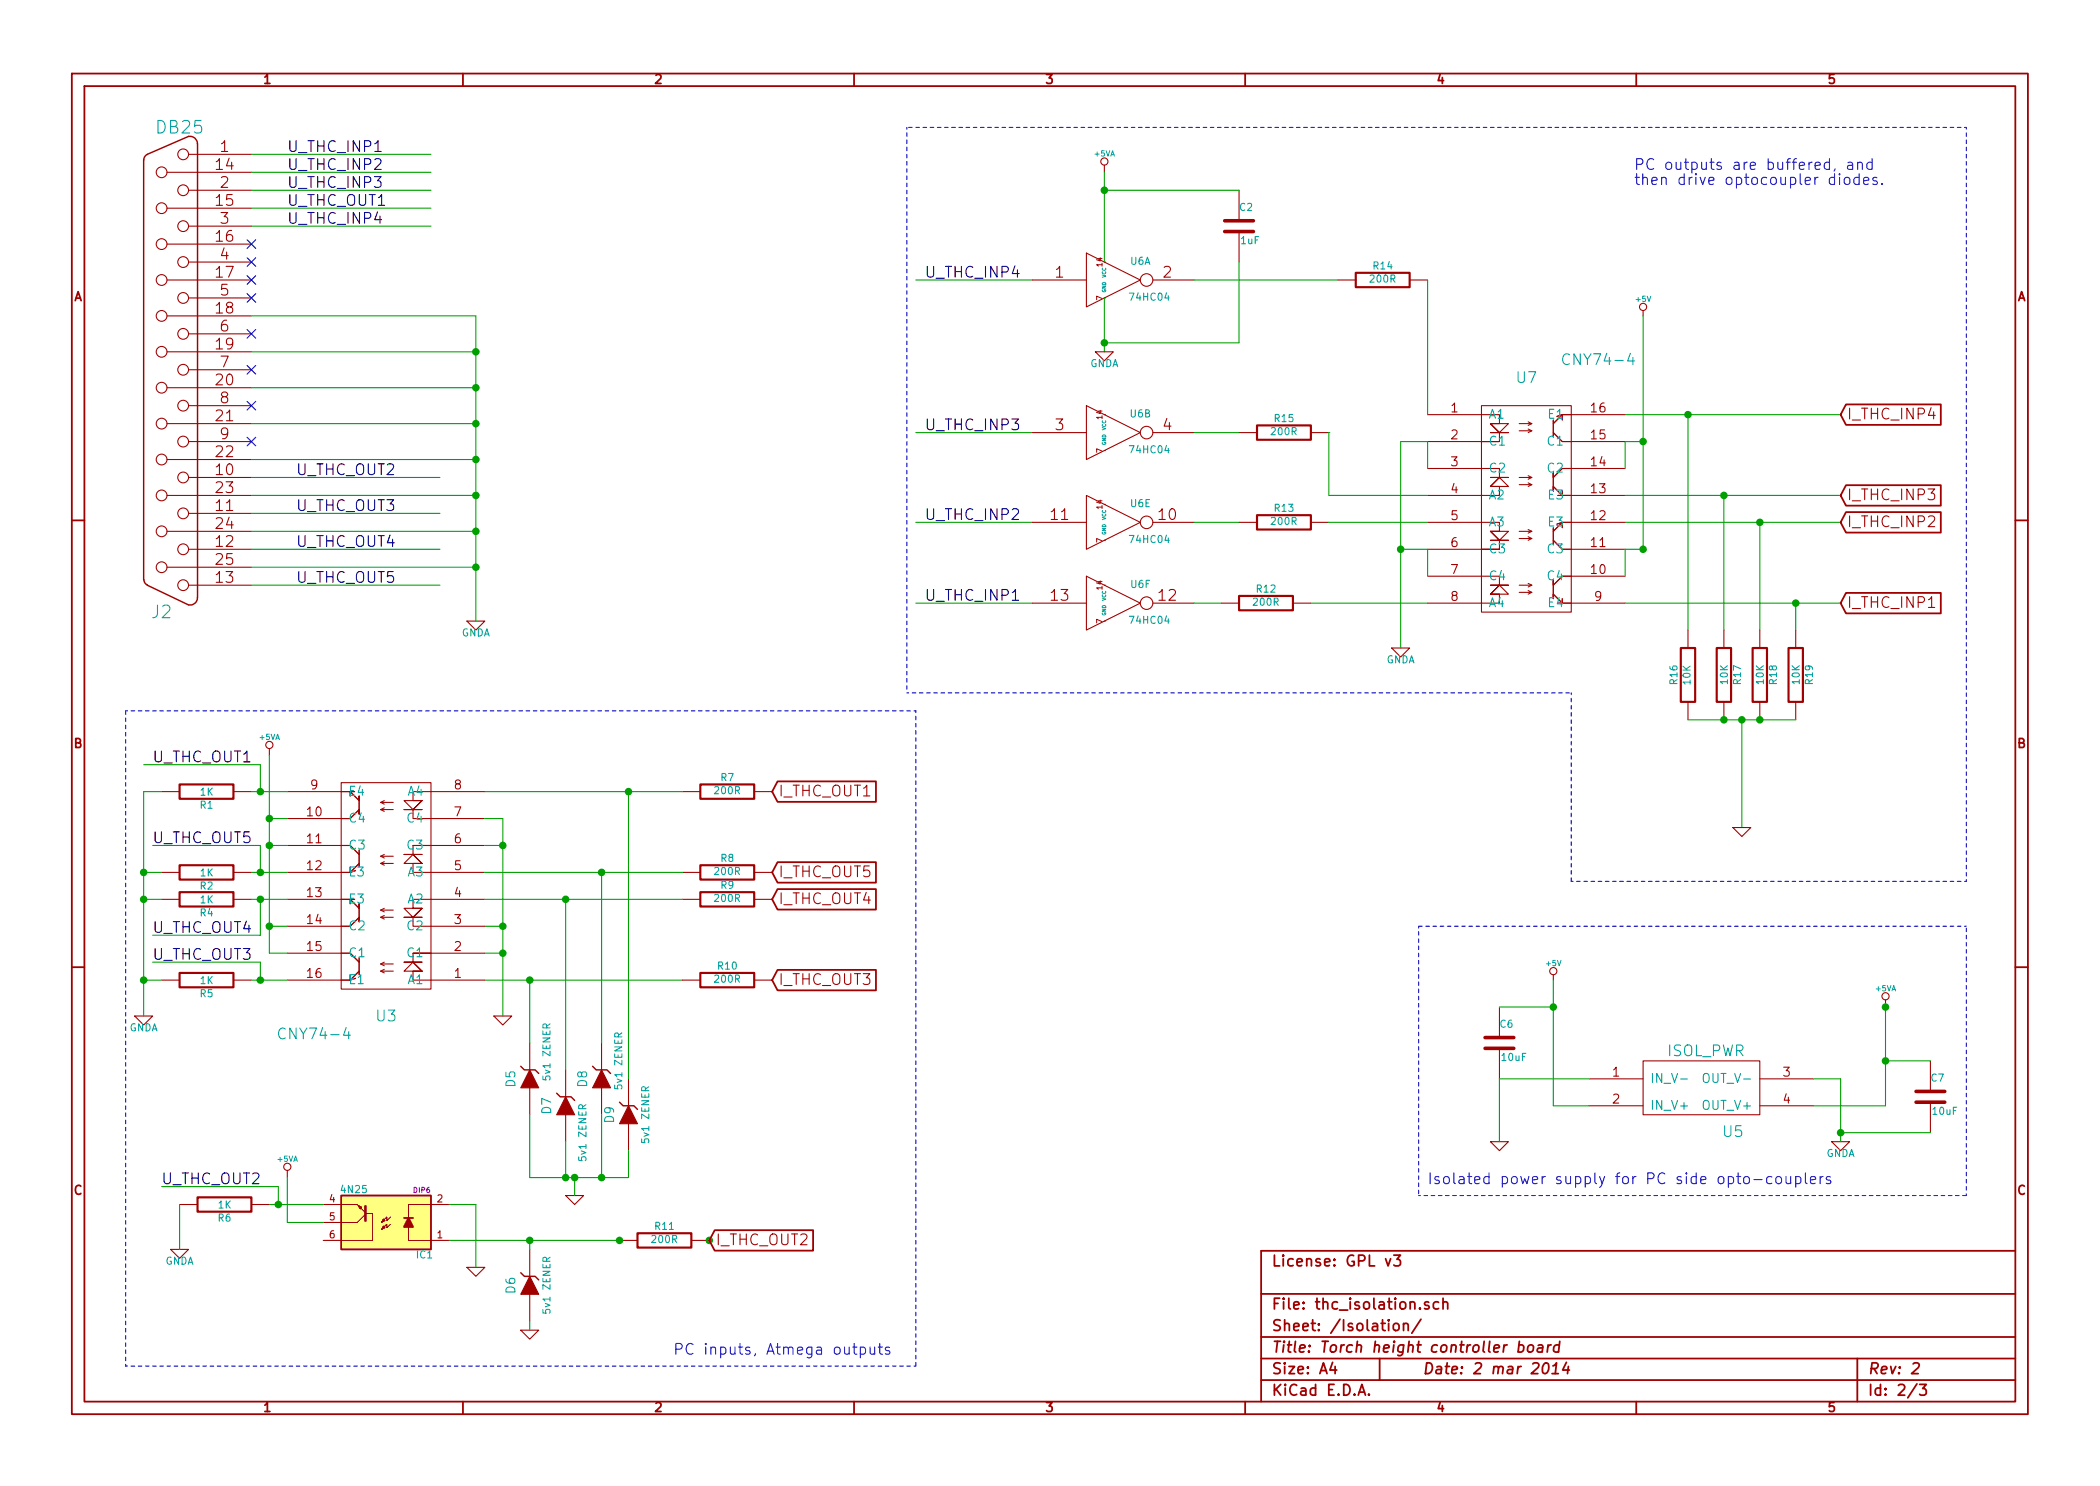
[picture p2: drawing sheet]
EESchema Schematic File Version 2
LIBS:db9_shield
LIBS:74hct04
LIBS:power
LIBS:device
LIBS:transistors
LIBS:conn
LIBS:linear
LIBS:regul
LIBS:74xx
LIBS:cmos4000
LIBS:adc-dac
LIBS:memory
LIBS:xilinx
LIBS:special
LIBS:microcontrollers
LIBS:dsp
LIBS:microchip
LIBS:analog_switches
LIBS:motorola
LIBS:texas
LIBS:intel
LIBS:audio
LIBS:interface
LIBS:digital-audio
LIBS:philips
LIBS:display
LIBS:cypress
LIBS:siliconi
LIBS:opto
LIBS:atmel
LIBS:contrib
LIBS:valves
LIBS:doors
LIBS:thc-cache
EELAYER 27 0
EELAYER END
$Descr A4 11693 8268
encoding utf-8
Sheet 2 3
Title "Torch height controller board"
Date "2 mar 2014"
Rev "2"
Comp ""
Comment1 "License: GPL v3"
Comment2 ""
Comment3 ""
Comment4 ""
$EndDescr
$Comp
L DB25 J2
U 1 1
P 950 2050
F 0 "J2" H 1000 3400 70  0000 C CNN
F 1 "DB25" H 900 700 70  0000 C CNN
F 2 "~" H 950 2050 60  0000 C CNN
F 3 "~" H 950 2050 60  0000 C CNN
	1    950  2050
	-1   0    0    1   
$EndComp
Text Label 1600 1150 0    60   ~ 0
U_THC_OUT1
Text Label 1650 3050 0    60   ~ 0
U_THC_OUT4
Text Label 1650 2850 0    60   ~ 0
U_THC_OUT3
Text Label 1650 2650 0    60   ~ 0
U_THC_OUT2
Text Label 1600 850  0    60   ~ 0
U_THC_INP1
Text Label 1600 950  0    60   ~ 0
U_THC_INP2
$Comp
L ISOL_PWR U5
U 1 1
P 9450 6000
F 0 "U5" H 9650 5700 60  0000 C CNN
F 1 "ISOL_PWR" H 9500 6150 60  0000 C CNN
F 2 "" H 9450 6000 60  0000 C CNN
F 3 "" H 9450 6000 60  0000 C CNN
	1    9450 6000
	1    0    0    -1  
$EndComp
$Comp
L GND #PWR21
U 1 1
P 8350 6350
F 0 "#PWR21" H 8350 6350 30  0001 C CNN
F 1 "GND" H 8350 6280 30  0001 C CNN
F 2 "" H 8350 6350 60  0000 C CNN
F 3 "" H 8350 6350 60  0000 C CNN
	1    8350 6350
	1    0    0    -1  
$EndComp
$Comp
L +5V #PWR22
U 1 1
P 8650 5450
F 0 "#PWR22" H 8650 5540 20  0001 C CNN
F 1 "+5V" H 8650 5540 30  0000 C CNN
F 2 "" H 8650 5450 60  0000 C CNN
F 3 "" H 8650 5450 60  0000 C CNN
	1    8650 5450
	1    0    0    -1  
$EndComp
$Comp
L GNDA #PWR25
U 1 1
P 10250 6350
F 0 "#PWR25" H 10250 6350 40  0001 C CNN
F 1 "GNDA" H 10250 6280 40  0000 C CNN
F 2 "" H 10250 6350 60  0000 C CNN
F 3 "" H 10250 6350 60  0000 C CNN
	1    10250 6350
	1    0    0    -1  
$EndComp
$Comp
L +5VA #PWR26
U 1 1
P 10500 5600
F 0 "#PWR26" H 10500 5730 20  0001 C CNN
F 1 "+5VA" H 10500 5700 30  0000 C CNN
F 2 "" H 10500 5600 60  0000 C CNN
F 3 "" H 10500 5600 60  0000 C CNN
	1    10500 5600
	1    0    0    -1  
$EndComp
$Comp
L C C7
U 1 1
P 10750 6100
F 0 "C7" H 10750 6200 40  0000 L CNN
F 1 "10uF" H 10756 6015 40  0000 L CNN
F 2 "~" H 10788 5950 30  0000 C CNN
F 3 "~" H 10750 6100 60  0000 C CNN
	1    10750 6100
	1    0    0    -1  
$EndComp
$Comp
L C C6
U 1 1
P 8350 5800
F 0 "C6" H 8350 5900 40  0000 L CNN
F 1 "10uF" H 8356 5715 40  0000 L CNN
F 2 "~" H 8388 5650 30  0000 C CNN
F 3 "~" H 8350 5800 60  0000 C CNN
	1    8350 5800
	1    0    0    -1  
$EndComp
$Comp
L CNY74-4 U3
U 1 1
P 2150 5150
F 0 "U3" H 2150 5650 60  0000 C CNN
F 1 "CNY74-4" H 2550 5750 60  0000 C CNN
F 2 "" H 2150 5150 60  0000 C CNN
F 3 "" H 2150 5150 60  0000 C CNN
	1    2150 5150
	-1   0    0    1   
$EndComp
$Comp
L R R7
U 1 1
P 4050 4400
F 0 "R7" V 4130 4400 40  0000 C CNN
F 1 "200R" V 4057 4401 40  0000 C CNN
F 2 "~" V 3980 4400 30  0000 C CNN
F 3 "~" H 4050 4400 30  0000 C CNN
	1    4050 4400
	0    -1   -1   0   
$EndComp
$Comp
L GND #PWR15
U 1 1
P 2800 5650
F 0 "#PWR15" H 2800 5650 30  0001 C CNN
F 1 "GND" H 2800 5580 30  0001 C CNN
F 2 "" H 2800 5650 60  0000 C CNN
F 3 "" H 2800 5650 60  0000 C CNN
	1    2800 5650
	1    0    0    -1  
$EndComp
$Comp
L R R8
U 1 1
P 4050 4850
F 0 "R8" V 4130 4850 40  0000 C CNN
F 1 "200R" V 4057 4851 40  0000 C CNN
F 2 "~" V 3980 4850 30  0000 C CNN
F 3 "~" H 4050 4850 30  0000 C CNN
	1    4050 4850
	0    -1   -1   0   
$EndComp
$Comp
L R R9
U 1 1
P 4050 5000
F 0 "R9" V 4130 5000 40  0000 C CNN
F 1 "200R" V 4057 5001 40  0000 C CNN
F 2 "~" V 3980 5000 30  0000 C CNN
F 3 "~" H 4050 5000 30  0000 C CNN
	1    4050 5000
	0    -1   -1   0   
$EndComp
$Comp
L R R11
U 1 1
P 3700 6900
F 0 "R11" V 3780 6900 40  0000 C CNN
F 1 "200R" V 3707 6901 40  0000 C CNN
F 2 "~" V 3630 6900 30  0000 C CNN
F 3 "~" H 3700 6900 30  0000 C CNN
	1    3700 6900
	0    -1   -1   0   
$EndComp
$Comp
L +5VA #PWR11
U 1 1
P 1500 4200
F 0 "#PWR11" H 1500 4330 20  0001 C CNN
F 1 "+5VA" H 1500 4300 30  0000 C CNN
F 2 "" H 1500 4200 60  0000 C CNN
F 3 "" H 1500 4200 60  0000 C CNN
	1    1500 4200
	1    0    0    -1  
$EndComp
$Comp
L R R1
U 1 1
P 1150 4400
F 0 "R1" V 1230 4400 40  0000 C CNN
F 1 "1K" V 1157 4401 40  0000 C CNN
F 2 "~" V 1080 4400 30  0000 C CNN
F 3 "~" H 1150 4400 30  0000 C CNN
	1    1150 4400
	0    1    1    0   
$EndComp
$Comp
L R R2
U 1 1
P 1150 4850
F 0 "R2" V 1230 4850 40  0000 C CNN
F 1 "1K" V 1157 4851 40  0000 C CNN
F 2 "~" V 1080 4850 30  0000 C CNN
F 3 "~" H 1150 4850 30  0000 C CNN
	1    1150 4850
	0    1    1    0   
$EndComp
$Comp
L R R4
U 1 1
P 1150 5000
F 0 "R4" V 1230 5000 40  0000 C CNN
F 1 "1K" V 1157 5001 40  0000 C CNN
F 2 "~" V 1080 5000 30  0000 C CNN
F 3 "~" H 1150 5000 30  0000 C CNN
	1    1150 5000
	0    1    1    0   
$EndComp
$Comp
L R R5
U 1 1
P 1150 5450
F 0 "R5" V 1230 5450 40  0000 C CNN
F 1 "1K" V 1157 5451 40  0000 C CNN
F 2 "~" V 1080 5450 30  0000 C CNN
F 3 "~" H 1150 5450 30  0000 C CNN
	1    1150 5450
	0    1    1    0   
$EndComp
$Comp
L GNDA #PWR9
U 1 1
P 800 5650
F 0 "#PWR9" H 800 5650 40  0001 C CNN
F 1 "GNDA" H 800 5580 40  0000 C CNN
F 2 "" H 800 5650 60  0000 C CNN
F 3 "" H 800 5650 60  0000 C CNN
	1    800  5650
	1    0    0    -1  
$EndComp
Text Label 850  4250 0    60   ~ 0
U_THC_OUT1
Text Label 850  4700 0    60   ~ 0
U_THC_OUT5
Text Label 850  5200 0    60   ~ 0
U_THC_OUT4
Text Label 850  5350 0    60   ~ 0
U_THC_OUT3
$Comp
L 4N25 IC1
U 1 1
P 2150 6800
F 0 "IC1" H 1936 6979 40  0000 C CNN
F 1 "4N25" H 2330 6615 40  0000 C CNN
F 2 "DIP6" H 1951 6620 29  0000 C CNN
F 3 "~" H 2150 6800 60  0000 C CNN
	1    2150 6800
	-1   0    0    1   
$EndComp
$Comp
L GND #PWR14
U 1 1
P 2650 7050
F 0 "#PWR14" H 2650 7050 30  0001 C CNN
F 1 "GND" H 2650 6980 30  0001 C CNN
F 2 "" H 2650 7050 60  0000 C CNN
F 3 "" H 2650 7050 60  0000 C CNN
	1    2650 7050
	1    0    0    -1  
$EndComp
$Comp
L +5VA #PWR12
U 1 1
P 1600 6550
F 0 "#PWR12" H 1600 6680 20  0001 C CNN
F 1 "+5VA" H 1600 6650 30  0000 C CNN
F 2 "" H 1600 6550 60  0000 C CNN
F 3 "" H 1600 6550 60  0000 C CNN
	1    1600 6550
	1    0    0    -1  
$EndComp
$Comp
L R R6
U 1 1
P 1250 6700
F 0 "R6" V 1330 6700 40  0000 C CNN
F 1 "1K" V 1257 6701 40  0000 C CNN
F 2 "~" V 1180 6700 30  0000 C CNN
F 3 "~" H 1250 6700 30  0000 C CNN
	1    1250 6700
	0    1    1    0   
$EndComp
$Comp
L GNDA #PWR10
U 1 1
P 1000 6950
F 0 "#PWR10" H 1000 6950 40  0001 C CNN
F 1 "GNDA" H 1000 6880 40  0000 C CNN
F 2 "" H 1000 6950 60  0000 C CNN
F 3 "" H 1000 6950 60  0000 C CNN
	1    1000 6950
	1    0    0    -1  
$EndComp
Text Label 1650 3250 0    60   ~ 0
U_THC_OUT5
Text Label 1600 1050 0    60   ~ 0
U_THC_INP3
Text Label 1600 1250 0    60   ~ 0
U_THC_INP4
$Comp
L +5VA #PWR18
U 1 1
P 6150 950
F 0 "#PWR18" H 6150 1080 20  0001 C CNN
F 1 "+5VA" H 6150 1050 30  0000 C CNN
F 2 "" H 6150 950 60  0000 C CNN
F 3 "" H 6150 950 60  0000 C CNN
	1    6150 950 
	1    0    0    -1  
$EndComp
$Comp
L C C2
U 1 1
P 6900 1250
F 0 "C2" H 6900 1350 40  0000 L CNN
F 1 "1uF" H 6906 1165 40  0000 L CNN
F 2 "~" H 6938 1100 30  0000 C CNN
F 3 "~" H 6900 1250 60  0000 C CNN
	1    6900 1250
	1    0    0    -1  
$EndComp
Text Label 5150 3350 0    60   ~ 0
U_THC_INP1
Text Label 5150 2900 0    60   ~ 0
U_THC_INP2
Text Label 5150 2400 0    60   ~ 0
U_THC_INP3
Text Label 5150 1550 0    60   ~ 0
U_THC_INP4
$Comp
L CNY74-4 U7
U 1 1
P 8500 2600
F 0 "U7" H 8500 3100 60  0000 C CNN
F 1 "CNY74-4" H 8900 3200 60  0000 C CNN
F 2 "" H 8500 2600 60  0000 C CNN
F 3 "" H 8500 2600 60  0000 C CNN
	1    8500 2600
	1    0    0    -1  
$EndComp
$Comp
L R R14
U 1 1
P 7700 1550
F 0 "R14" V 7780 1550 40  0000 C CNN
F 1 "200R" V 7707 1551 40  0000 C CNN
F 2 "~" V 7630 1550 30  0000 C CNN
F 3 "~" H 7700 1550 30  0000 C CNN
	1    7700 1550
	0    -1   -1   0   
$EndComp
$Comp
L R R15
U 1 1
P 7150 2400
F 0 "R15" V 7230 2400 40  0000 C CNN
F 1 "200R" V 7157 2401 40  0000 C CNN
F 2 "~" V 7080 2400 30  0000 C CNN
F 3 "~" H 7150 2400 30  0000 C CNN
	1    7150 2400
	0    -1   -1   0   
$EndComp
$Comp
L R R13
U 1 1
P 7150 2900
F 0 "R13" V 7230 2900 40  0000 C CNN
F 1 "200R" V 7157 2901 40  0000 C CNN
F 2 "~" V 7080 2900 30  0000 C CNN
F 3 "~" H 7150 2900 30  0000 C CNN
	1    7150 2900
	0    -1   -1   0   
$EndComp
$Comp
L R R12
U 1 1
P 7050 3350
F 0 "R12" V 7130 3350 40  0000 C CNN
F 1 "200R" V 7057 3351 40  0000 C CNN
F 2 "~" V 6980 3350 30  0000 C CNN
F 3 "~" H 7050 3350 30  0000 C CNN
	1    7050 3350
	0    -1   -1   0   
$EndComp
$Comp
L GNDA #PWR20
U 1 1
P 7800 3600
F 0 "#PWR20" H 7800 3600 40  0001 C CNN
F 1 "GNDA" H 7800 3530 40  0000 C CNN
F 2 "" H 7800 3600 60  0000 C CNN
F 3 "" H 7800 3600 60  0000 C CNN
	1    7800 3600
	1    0    0    -1  
$EndComp
Wire Wire Line
	1400 1150 2400 1150
Wire Wire Line
	1400 3050 2450 3050
Wire Wire Line
	1400 2850 2450 2850
Wire Wire Line
	1400 2650 2450 2650
Wire Wire Line
	1400 850  2400 850 
Wire Wire Line
	1400 950  2400 950 
Wire Wire Line
	8850 6000 8350 6000
Wire Wire Line
	8350 6000 8350 6350
Wire Wire Line
	8650 5450 8650 6150
Wire Wire Line
	8650 6150 8850 6150
Wire Wire Line
	10250 6000 10250 6350
Wire Wire Line
	10250 6000 10100 6000
Wire Wire Line
	10500 6150 10100 6150
Wire Wire Line
	10500 5600 10500 6150
Wire Wire Line
	10750 5900 10500 5900
Connection ~ 10500 5900
Wire Wire Line
	10750 6300 10250 6300
Connection ~ 10250 6300
Wire Wire Line
	8350 5600 8650 5600
Connection ~ 8650 5600
Wire Wire Line
	2700 4400 3800 4400
Wire Wire Line
	2700 4850 3800 4850
Wire Wire Line
	2700 5000 3800 5000
Wire Wire Line
	2700 5450 3800 5450
Wire Wire Line
	2700 4550 2800 4550
Wire Wire Line
	2800 4550 2800 5650
Wire Wire Line
	2700 4700 2800 4700
Connection ~ 2800 4700
Wire Wire Line
	2700 5150 2800 5150
Connection ~ 2800 5150
Wire Wire Line
	2700 5300 2800 5300
Connection ~ 2800 5300
Wire Wire Line
	1400 4400 1600 4400
Wire Wire Line
	1400 4850 1600 4850
Wire Wire Line
	1400 5000 1600 5000
Wire Wire Line
	1400 5450 1600 5450
Wire Wire Line
	1500 5300 1600 5300
Wire Wire Line
	1500 4200 1500 5300
Wire Wire Line
	1600 4550 1500 4550
Connection ~ 1500 4550
Wire Wire Line
	1600 4700 1500 4700
Connection ~ 1500 4700
Wire Wire Line
	1600 5150 1500 5150
Connection ~ 1500 5150
Wire Wire Line
	900  4400 800  4400
Wire Wire Line
	800  4400 800  5650
Wire Wire Line
	900  4850 800  4850
Connection ~ 800  4850
Wire Wire Line
	900  5000 800  5000
Connection ~ 800  5000
Wire Wire Line
	900  5450 800  5450
Connection ~ 800  5450
Wire Wire Line
	1450 4400 1450 4250
Wire Wire Line
	1450 4250 800  4250
Connection ~ 1450 4400
Wire Wire Line
	1450 4850 1450 4700
Wire Wire Line
	1450 4700 850  4700
Connection ~ 1450 4850
Wire Wire Line
	1450 5000 1450 5200
Wire Wire Line
	1450 5200 850  5200
Connection ~ 1450 5000
Wire Wire Line
	1450 5450 1450 5350
Wire Wire Line
	1450 5350 850  5350
Connection ~ 1450 5450
Wire Wire Line
	2500 6700 2650 6700
Wire Wire Line
	2650 6700 2650 7050
Wire Wire Line
	2500 6900 3450 6900
Wire Wire Line
	1800 6800 1600 6800
Wire Wire Line
	1600 6800 1600 6550
Wire Wire Line
	1500 6700 1800 6700
Wire Wire Line
	1000 6700 1000 6950
Wire Wire Line
	1550 6700 1550 6600
Wire Wire Line
	1550 6600 900  6600
Connection ~ 1550 6700
Wire Wire Line
	1400 3250 2450 3250
Wire Wire Line
	1400 1050 2400 1050
Wire Wire Line
	1400 1250 2400 1250
Wire Wire Line
	5100 1550 5750 1550
Wire Wire Line
	5100 2400 5750 2400
Wire Wire Line
	5100 2900 5750 2900
Wire Wire Line
	5100 3350 5750 3350
Wire Wire Line
	7950 1550 7950 2300
Wire Wire Line
	7400 2400 7400 2400
Wire Wire Line
	7400 2400 7400 2750
Wire Wire Line
	7400 2750 7950 2750
Wire Wire Line
	7400 2900 7950 2900
Wire Wire Line
	7300 3350 7950 3350
Wire Wire Line
	7950 2450 7800 2450
Wire Wire Line
	7950 3050 7800 3050
Connection ~ 7800 3050
$Comp
L R R16
U 1 1
P 9400 3750
F 0 "R16" V 9480 3750 40  0000 C CNN
F 1 "10K" V 9407 3751 40  0000 C CNN
F 2 "~" V 9330 3750 30  0000 C CNN
F 3 "~" H 9400 3750 30  0000 C CNN
	1    9400 3750
	-1   0    0    1   
$EndComp
$Comp
L R R17
U 1 1
P 9600 3750
F 0 "R17" V 9680 3750 40  0000 C CNN
F 1 "10K" V 9607 3751 40  0000 C CNN
F 2 "~" V 9530 3750 30  0000 C CNN
F 3 "~" H 9600 3750 30  0000 C CNN
	1    9600 3750
	1    0    0    -1  
$EndComp
$Comp
L R R18
U 1 1
P 9800 3750
F 0 "R18" V 9880 3750 40  0000 C CNN
F 1 "10K" V 9807 3751 40  0000 C CNN
F 2 "~" V 9730 3750 30  0000 C CNN
F 3 "~" H 9800 3750 30  0000 C CNN
	1    9800 3750
	1    0    0    -1  
$EndComp
$Comp
L R R19
U 1 1
P 10000 3750
F 0 "R19" V 10080 3750 40  0000 C CNN
F 1 "10K" V 10007 3751 40  0000 C CNN
F 2 "~" V 9930 3750 30  0000 C CNN
F 3 "~" H 10000 3750 30  0000 C CNN
	1    10000 3750
	1    0    0    -1  
$EndComp
Wire Wire Line
	9050 2300 10250 2300
Wire Wire Line
	9050 2750 10250 2750
Wire Wire Line
	9050 2900 10250 2900
Wire Wire Line
	9050 3350 10250 3350
Wire Wire Line
	9050 2450 9150 2450
Wire Wire Line
	9050 3200 9050 3050
Wire Wire Line
	9050 3050 9150 3050
Connection ~ 9150 3050
Wire Wire Line
	9050 2600 9050 2450
Wire Wire Line
	7800 2450 7800 3600
Wire Wire Line
	7950 3200 7950 3050
Wire Wire Line
	7950 2600 7950 2450
$Comp
L R R10
U 1 1
P 4050 5450
F 0 "R10" V 4130 5450 40  0000 C CNN
F 1 "200R" V 4057 5451 40  0000 C CNN
F 2 "~" V 3980 5450 30  0000 C CNN
F 3 "~" H 4050 5450 30  0000 C CNN
	1    4050 5450
	0    -1   -1   0   
$EndComp
Text Label 900  6600 0    60   ~ 0
U_THC_OUT2
$Comp
L ZENER D6
U 1 1
P 2950 7150
F 0 "D6" H 2950 7250 50  0000 C CNN
F 1 "5v1 ZENER" H 2950 7050 40  0000 C CNN
F 2 "~" H 2950 7150 60  0000 C CNN
F 3 "~" H 2950 7150 60  0000 C CNN
	1    2950 7150
	0    -1   -1   0   
$EndComp
$Comp
L ZENER D5
U 1 1
P 2950 6000
F 0 "D5" H 2950 6100 50  0000 C CNN
F 1 "5v1 ZENER" H 3100 5900 40  0000 C CNN
F 2 "~" H 2950 6000 60  0000 C CNN
F 3 "~" H 2950 6000 60  0000 C CNN
	1    2950 6000
	0    -1   -1   0   
$EndComp
$Comp
L GND #PWR16
U 1 1
P 2950 7400
F 0 "#PWR16" H 2950 7400 30  0001 C CNN
F 1 "GND" H 2950 7330 30  0001 C CNN
F 2 "" H 2950 7400 60  0000 C CNN
F 3 "" H 2950 7400 60  0000 C CNN
	1    2950 7400
	1    0    0    -1  
$EndComp
Wire Wire Line
	2950 7400 2950 7350
Wire Wire Line
	2950 6950 2950 6900
Connection ~ 2950 6900
$Comp
L ZENER D7
U 1 1
P 3150 6150
F 0 "D7" H 3150 6250 50  0000 C CNN
F 1 "5v1 ZENER" H 3000 6050 40  0000 C CNN
F 2 "~" H 3150 6150 60  0000 C CNN
F 3 "~" H 3150 6150 60  0000 C CNN
	1    3150 6150
	0    -1   -1   0   
$EndComp
$Comp
L ZENER D8
U 1 1
P 3350 6000
F 0 "D8" H 3350 6100 50  0000 C CNN
F 1 "5v1 ZENER" H 3450 5900 40  0000 C CNN
F 2 "~" H 3350 6000 60  0000 C CNN
F 3 "~" H 3350 6000 60  0000 C CNN
	1    3350 6000
	0    -1   -1   0   
$EndComp
$Comp
L ZENER D9
U 1 1
P 3500 6200
F 0 "D9" H 3500 6300 50  0000 C CNN
F 1 "5v1 ZENER" H 3500 6100 40  0000 C CNN
F 2 "~" H 3500 6200 60  0000 C CNN
F 3 "~" H 3500 6200 60  0000 C CNN
	1    3500 6200
	0    -1   -1   0   
$EndComp
Wire Wire Line
	2950 5800 2950 5450
Connection ~ 2950 5450
Wire Wire Line
	3150 5950 3150 5000
Connection ~ 3150 5000
Wire Wire Line
	3350 5800 3350 4850
Connection ~ 3350 4850
Wire Wire Line
	3500 6000 3500 4400
Connection ~ 3500 4400
$Comp
L GND #PWR17
U 1 1
P 3200 6650
F 0 "#PWR17" H 3200 6650 30  0001 C CNN
F 1 "GND" H 3200 6580 30  0001 C CNN
F 2 "" H 3200 6650 60  0000 C CNN
F 3 "" H 3200 6650 60  0000 C CNN
	1    3200 6650
	1    0    0    -1  
$EndComp
Wire Wire Line
	2950 6200 2950 6550
Wire Wire Line
	2950 6550 3500 6550
Wire Wire Line
	3200 6550 3200 6650
Wire Wire Line
	3150 6350 3150 6550
Connection ~ 3150 6550
Wire Wire Line
	3350 6550 3350 6200
Connection ~ 3200 6550
Wire Wire Line
	3500 6550 3500 6400
Connection ~ 3350 6550
Connection ~ 9400 2300
Connection ~ 3950 6900
Connection ~ 3450 6900
Text GLabel 4300 4400 2    60   Input ~ 0
I_THC_OUT1
Text GLabel 4300 4850 2    60   Input ~ 0
I_THC_OUT5
Text GLabel 4300 5000 2    60   Input ~ 0
I_THC_OUT4
Text GLabel 4300 5450 2    60   Input ~ 0
I_THC_OUT3
Text GLabel 3950 6900 2    60   Input ~ 0
I_THC_OUT2
Text GLabel 10250 2300 2    60   Input ~ 0
I_THC_INP4
Text GLabel 10250 2750 2    60   Input ~ 0
I_THC_INP3
Text GLabel 10250 2900 2    60   Input ~ 0
I_THC_INP2
Text GLabel 10250 3350 2    60   Input ~ 0
I_THC_INP1
$Comp
L 74HC04 U6
U 1 1
P 6200 1550
F 0 "U6" H 6350 1650 40  0000 C CNN
F 1 "74HC04" H 6400 1450 40  0000 C CNN
F 2 "~" H 6200 1550 60  0000 C CNN
F 3 "~" H 6200 1550 60  0000 C CNN
	1    6200 1550
	1    0    0    -1  
$EndComp
$Comp
L 74HC04 U6
U 2 1
P 6200 2400
F 0 "U6" H 6350 2500 40  0000 C CNN
F 1 "74HC04" H 6400 2300 40  0000 C CNN
F 2 "~" H 6200 2400 60  0000 C CNN
F 3 "~" H 6200 2400 60  0000 C CNN
	2    6200 2400
	1    0    0    -1  
$EndComp
$Comp
L 74HC04 U6
U 5 1
P 6200 2900
F 0 "U6" H 6350 3000 40  0000 C CNN
F 1 "74HC04" H 6400 2800 40  0000 C CNN
F 2 "~" H 6200 2900 60  0000 C CNN
F 3 "~" H 6200 2900 60  0000 C CNN
	5    6200 2900
	1    0    0    -1  
$EndComp
$Comp
L 74HC04 U6
U 6 1
P 6200 3350
F 0 "U6" H 6350 3450 40  0000 C CNN
F 1 "74HC04" H 6400 3250 40  0000 C CNN
F 2 "~" H 6200 3350 60  0000 C CNN
F 3 "~" H 6200 3350 60  0000 C CNN
	6    6200 3350
	1    0    0    -1  
$EndComp
Wire Wire Line
	6150 950  6150 1450
Wire Wire Line
	6150 1650 6150 1950
$Comp
L GNDA #PWR19
U 1 1
P 6150 1950
F 0 "#PWR19" H 6150 1950 40  0001 C CNN
F 1 "GNDA" H 6150 1880 40  0000 C CNN
F 2 "" H 6150 1950 60  0000 C CNN
F 3 "" H 6150 1950 60  0000 C CNN
	1    6150 1950
	1    0    0    -1  
$EndComp
Wire Wire Line
	6900 1050 6150 1050
Connection ~ 6150 1050
Wire Wire Line
	6900 1450 6900 1900
Wire Wire Line
	6900 1900 6150 1900
Connection ~ 6150 1900
Wire Wire Line
	7450 1550 6650 1550
Wire Wire Line
	6900 2400 6650 2400
Wire Wire Line
	6900 2900 6650 2900
Wire Wire Line
	6800 3350 6650 3350
$Comp
L GNDA #PWR13
U 1 1
P 2650 3450
F 0 "#PWR13" H 2650 3450 40  0001 C CNN
F 1 "GNDA" H 2650 3380 40  0000 C CNN
F 2 "" H 2650 3450 60  0000 C CNN
F 3 "" H 2650 3450 60  0000 C CNN
	1    2650 3450
	1    0    0    -1  
$EndComp
Wire Wire Line
	1400 1750 2650 1750
Wire Wire Line
	2650 1750 2650 3450
Wire Wire Line
	1400 1950 2650 1950
Connection ~ 2650 1950
Wire Wire Line
	1400 2150 2650 2150
Connection ~ 2650 2150
Wire Wire Line
	1400 2350 2650 2350
Connection ~ 2650 2350
Wire Wire Line
	1400 2550 2650 2550
Connection ~ 2650 2550
Wire Wire Line
	1400 2750 2650 2750
Connection ~ 2650 2750
Wire Wire Line
	1400 2950 2650 2950
Connection ~ 2650 2950
Wire Wire Line
	1400 3150 2650 3150
Connection ~ 2650 3150
Connection ~ 10500 5600
NoConn ~ 1400 1350
NoConn ~ 1400 1450
NoConn ~ 1400 1550
NoConn ~ 1400 1650
NoConn ~ 1400 1850
NoConn ~ 1400 2050
NoConn ~ 1400 2250
NoConn ~ 1400 2450
$Comp
L +5V #PWR23
U 1 1
P 9150 1750
F 0 "#PWR23" H 9150 1840 20  0001 C CNN
F 1 "+5V" H 9150 1840 30  0000 C CNN
F 2 "" H 9150 1750 60  0000 C CNN
F 3 "" H 9150 1750 60  0000 C CNN
	1    9150 1750
	1    0    0    -1  
$EndComp
Wire Wire Line
	9150 3050 9150 1750
Connection ~ 9150 2450
Wire Wire Line
	9400 3500 9400 2300
Wire Wire Line
	9600 3500 9600 2750
Connection ~ 9600 2750
Wire Wire Line
	9800 3500 9800 2900
Connection ~ 9800 2900
Wire Wire Line
	10000 3500 10000 3350
Connection ~ 10000 3350
Wire Wire Line
	9400 4000 10000 4000
Connection ~ 9800 4000
Connection ~ 9600 4000
Wire Wire Line
	9700 4000 9700 4600
Connection ~ 9700 4000
$Comp
L GND #PWR24
U 1 1
P 9700 4600
F 0 "#PWR24" H 9700 4600 30  0001 C CNN
F 1 "GND" H 9700 4530 30  0001 C CNN
F 2 "" H 9700 4600 60  0000 C CNN
F 3 "" H 9700 4600 60  0000 C CNN
	1    9700 4600
	1    0    0    -1  
$EndComp
Wire Notes Line
	7900 5150 7900 6650
Wire Notes Line
	7900 6650 10950 6650
Wire Notes Line
	10950 6650 10950 5150
Wire Notes Line
	10950 5150 7900 5150
Text Notes 7950 6600 0    60   ~ 0
Isolated power supply for PC side opto-couplers
Wire Notes Line
	700  3950 5100 3950
Wire Notes Line
	5100 3950 5100 7600
Wire Notes Line
	5100 7600 700  7600
Wire Notes Line
	700  7600 700  3950
Text Notes 3750 7550 0    60   ~ 0
PC inputs, Atmega outputs
Wire Notes Line
	5050 700  5050 3850
Wire Notes Line
	5050 3850 8750 3850
Wire Notes Line
	8750 3850 8750 4900
Wire Notes Line
	8750 4900 10950 4900
Wire Notes Line
	10950 4900 10950 700 
Wire Notes Line
	10950 700  5050 700 
Text Notes 9100 950  0    60   ~ 0
PC outputs are buffered, and \nthen drive optocoupler diodes.
$EndSCHEMATC
